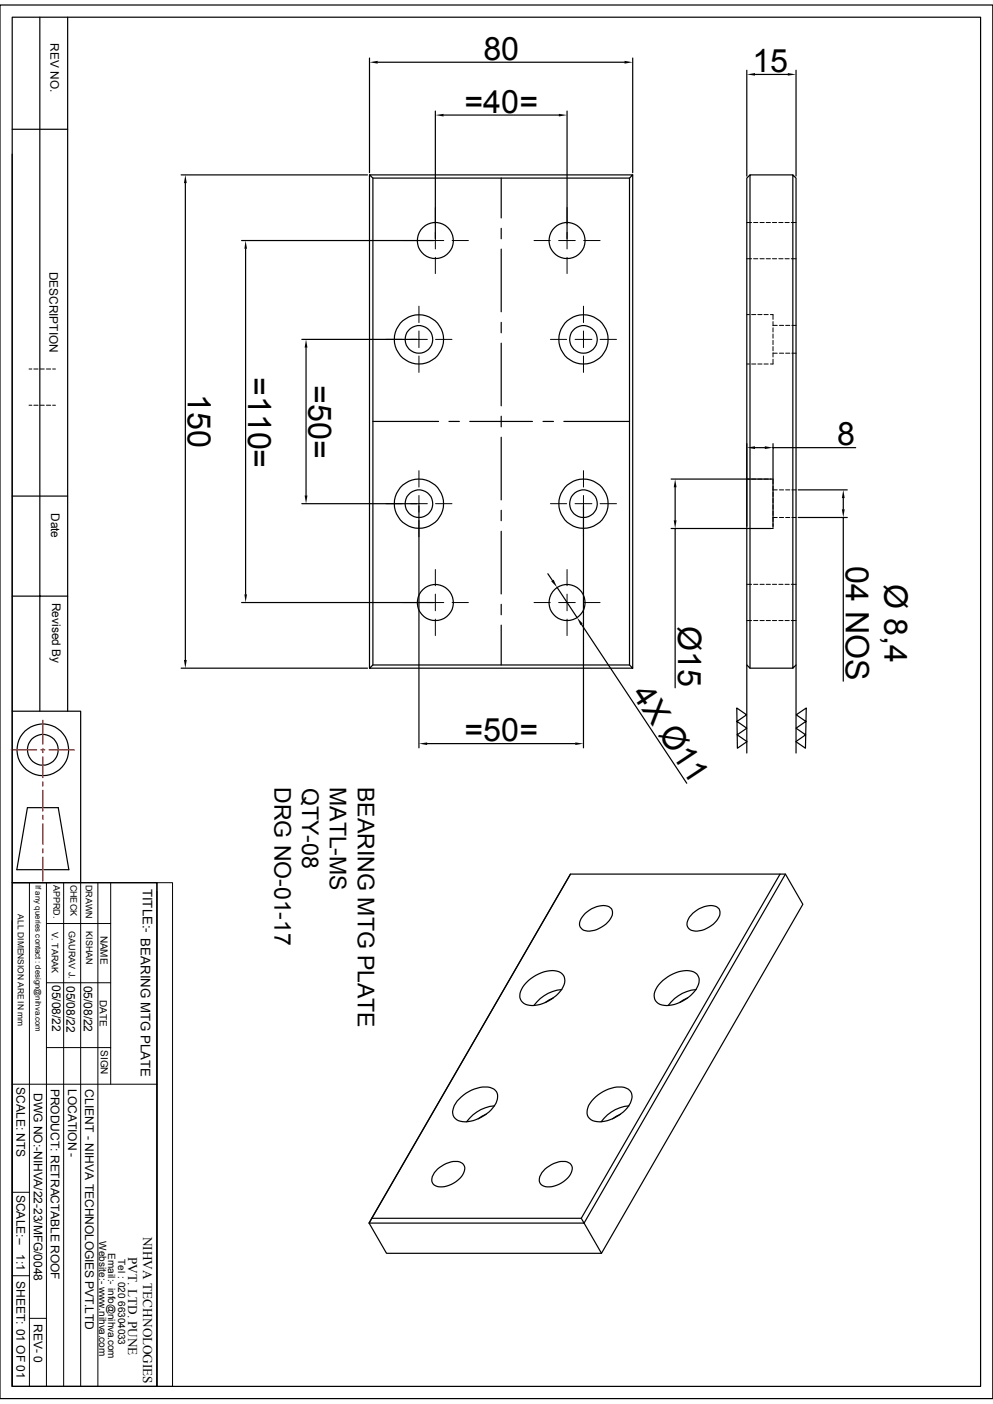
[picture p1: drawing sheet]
<svg xmlns="http://www.w3.org/2000/svg" width="210mm" height="297mm" viewBox="0 0 210 297" stroke-linecap="round" stroke-linejoin="round" font-family="sans-serif">
<g fill="none" stroke="#000" stroke-width=".25">
<path d="M0 1.1h210v294.8h-210zM2.6 3.6h204.8v289.7h-204.8zM8.4 3.6v146.9M14.3 3.6v146.9M78.1 12.3v24.2M79.9 13.2h52.2M133.8 12.3v24.2M157.9 14.9v22.4M159.7 15.7h6.9M168.4 14.9v22.4M2.6 32.6v117.9h14.5v36.2M2.6 27.3h11.7"/>
<path d="M38.3 37h39.4M39.2 38.7v100.9M78.1 37h55.7l-.7 .7h-54.2zM78.1 37v104.4M78.9 37.7v103M92.1 23.5v27M93.8 24.3h24.4M106 37.7v8.4M119.9 23.5v27M133.1 37.7v103M133.8 37v104.4M158.6 37l-.7 .7v103l.7 .7h9.1"/>
<path d="M167.7 37l.7 .7v103l-.7 .7zM167.7 37h-9.1v104.4M51.1 50.9h40.6M51.9 52.6v73.1M106 48.3v2.2M106 52.7v13.3M63.8 71.8h24.4M64.7 73.5v31.3M106 68.2v2.2M106 72.6v13.3M78.9 89.2h13.9M95 89.2h2.2"/>
<path d="M99.4 89.2h13.2M106 88.1v2.2M106 92.5v13.2M114.9 89.2h2.2M119.3 89.2h13.8M157.9 93.9v17.4M159.7 94.7h2.1M163.5 93.9v17.4M163.5 94.7h17.5M2.6 104.9h11.7M63.8 106.6h24.4M88.6 107v51.2"/>
<path d="M106 107.9v2.3M106 112.4v13.2M123.4 107v51.2M141.9 111.8h21.2M141.9 101.3h21.2M142.8 103.1v7M142.8 111.8v33.7M168.8 103.6h10.4M168.8 109.5h10.4M178.4 105.4v2.3M178.4 109.5v34.6M2.6 126.1h11.7"/>
<path d="M51.1 127.5h40.6M106 127.8v2.2M106 132.2v8.5M115.9 121.4l.9 1.4M117.8 124.2l4.2 6.4M123 132.1l22.2 33.6M2.6 150.5v36.2M38.3 141.4h39.4M78.1 141.4l.8-.7h54.2l.7 .7zM90.3 157.3h31.4M155.8 149.8l2.1 1.4-2 1.4 2 1.5-2 1.3 2.1 1.5-2 1.4zM157.9 140.7v18.6"/>
<path d="M168.4 140.7v18.6M168.4 151.2l2.1-1.4-.2 8.5-2-1.4 2.1-1.5-2-1.3 2-1.5zM5.8 170.9h6.5l2.3 13.1h-11zM2.6 186.7h30.6v106.6h-30.6zM2.6 194.8v98.5M120.6 184.9l-42.5 73.8 3.6 6.4h45.5M123.8 193.2a5.1 5.1 0 0 1 5-1.4 1.67 1.67 0 0 1 .3 2.6 5.6 5.6 0 0 1-5.6 2.4 1.57 1.57 0 0 1-.6-2.4zM146.5 193.2a5.1 5.1 0 0 1 5.1-1.4 1.67 1.67 0 0 1 .2 2.6 5.6 5.6 0 0 1-5.6 2.4 1.57 1.57 0 0 1-.6-2.4zM165 184.9h-44.4l-42 72.8M166.1 184.9l-42.6 73.8 3.7 6.4 42.6-73.8-3.7-6.4h-1.1l-42.1 72.8M111.3 207.9a7.5 7.5 0 0 1 6.5-2.5 2.11 2.11 0 0 1 1.3 3.4 7.7 7.7 0 0 1-7.5 3.8 2.11 2.11 0 0 1-1.3-3.3zM117 211.1l-1.7 1"/>
<path d="M118.8 209.3a8 8 0 0 0-5.9 3.4M139.7 207.9a7.5 7.5 0 0 1 6.5-2.5 2.11 2.11 0 0 1 1.3 3.4 7.7 7.7 0 0 1-7.5 3.8 2.11 2.11 0 0 1-1.3-3.3zM145.4 211.1l-1.7 1M147.2 209.3a8 8 0 0 0-5.9 3.4M97.5 232.1a7 7 0 0 1 6.6-1.9 2.06 2.06 0 0 1 .8 3.2 7.8 7.8 0 0 1-7.5 3.8 2.11 2.11 0 0 1-1.3-3.4l.6-.9zM102.8 235.7l-1.7 1M104.6 233.9a8 8 0 0 0-5.9 3.4M125.9 232.1a7.5 7.5 0 0 1 6.1-2.1 2.11 2.11 0 0 1 1.3 3.4 7.8 7.8 0 0 1-7.5 3.8 2.11 2.11 0 0 1-1.3-3.4zM131.2 235.7l-1.7 1M133.1 233.9a8 8 0 0 0-6 3.4M78.6 257.7h44.3l.6 1h-45.4zM92.5 247.3a5.7 5.7 0 0 1 4.7-1.5 1.62 1.62 0 0 1 .7 2.7 5.5 5.5 0 0 1-5.7 2.4 1.52 1.52 0 0 1-.5-2.4z"/>
<path d="M115.3 247.3a5.7 5.7 0 0 1 4.6-1.5 1.62 1.62 0 0 1 .7 2.7 5.5 5.5 0 0 1-5.6 2.4 1.52 1.52 0 0 1-.6-2.4z"/>
<circle cx="92.1" cy="50.9" r="3.8"/>
<circle cx="119.9" cy="50.9" r="3.8"/>
<circle cx="88.6" cy="71.8" r="2.93"/>
<circle cx="88.6" cy="71.8" r="5.2"/>
<circle cx="123.4" cy="71.8" r="2.93"/>
<circle cx="123.4" cy="71.8" r="5.2"/>
<circle cx="88.6" cy="106.5" r="2.93"/>
<circle cx="88.6" cy="106.6" r="5.2"/>
<circle cx="123.4" cy="106.5" r="2.93"/>
<circle cx="123.4" cy="106.6" r="5.2"/>
<circle cx="92.1" cy="127.5" r="3.8"/>
<circle cx="119.9" cy="127.5" r="3.8"/>
<circle cx="9.1" cy="158.6" r="5.5"/>
<circle cx="9.1" cy="158.6" r="3.3"/>
</g>
<g fill="none" stroke="#000" stroke-width=".21">
<path d="M85.1 50.9h3.5M90.3 50.9h1.8v1.8M92.1 49.1v1.8h1.8M92.1 43.9v3.5M92.1 54.4v3.5M95.6 50.9h3.5M112.9 50.9h3.5M118.2 50.9h1.7v1.8M119.9 43.9v3.5M119.9 54.4v3.5M119.9 49.1v1.8h1.8M123.4 50.9h3.5"/>
<path d="M157.9 47.1h1.1M157.9 54.7h1.1M159.4 47.1h.9M159.4 54.7h.9M160.7 47.1h.9M160.7 54.7h.9M162.1 47.1h.8M162.1 54.7h.8M163.4 47.1h.9M163.4 54.7h.9M164.7 47.1h.9M164.7 54.7h.9"/>
<path d="M166 47.1h.9M166 54.7h.9M167.3 54.7h1.1M167.3 47.1h1.1M6.1 78.1h.6M7.2 78.1h.8M8.5 78.1h.9M9.8 78.1h.9M11.1 78.1h.6M81.6 71.8h3.4M86.8 71.8h1.8v1.7M88.6 64.8v3.4"/>
<path d="M88.6 75.3v3.5M88.6 70v1.8h1.8M92.1 71.8h3.5M116.4 71.8h3.4M121.6 71.8h1.8v1.7M123.4 70v1.8h1.8M123.4 64.8v3.4M123.4 75.3v3.5M126.9 71.8h3.5M157.9 66.5h.6M157.9 77h.6M159 66.5h.9"/>
<path d="M159 77h.9M160.3 66.5h.9M160.3 77h.9M161.6 66.5h.9M161.6 77h.9M162.9 66.5h.6v1.1M163.5 74.7h.9M163.5 68.8h.9M163.5 68v.9M163.5 69.3v.9M163.5 70.7v.8M163.5 72v.9"/>
<path d="M163.5 73.3v.9M163.5 74.6v.9M163.5 76v1h-.6M164.8 74.7h.9M164.8 68.8h.9M166.2 74.7h.8M166.2 68.8h.8M167.5 74.7h.9M167.5 68.8h.9M6.1 85.7h.6M7.2 85.7h.8M8.5 85.7h.9"/>
<path d="M9.8 85.7h.9M11.1 85.7h.6M88.6 99.6v3.4M123.4 99.6v3.4M81.6 106.6h3.4M86.8 106.6h1.8v1.7M88.6 110.1v3.4M88.6 104.8v1.8h1.8M92.1 106.6h3.5M116.4 106.6h3.4M121.6 106.6h1.8v1.7M123.4 104.8v1.8h1.8"/>
<path d="M123.4 110.1v3.4M126.9 106.6h3.5M157.9 101.3h.6M157.9 111.8h.6M159 101.3h.9M159 111.8h.9M160.3 101.3h.9M160.3 111.8h.9M161.6 101.3h.9M161.6 111.8h.9M162.9 101.3h.6v1.1M163.5 103.6h.9"/>
<path d="M163.5 102.8v.9M163.5 104.1v.9M163.5 105.5v.8M163.5 106.8v.9M163.5 108.1v.9M163.5 110.8v1h-.6M164.4 109.5l-.9-.1v.9M164.8 109.5h.9M164.8 103.6h.9M166.2 109.5h.8M166.2 103.6h.8M167.5 109.5h.9"/>
<path d="M167.5 103.6h.9M85.1 127.5h3.5M90.3 127.5h1.8v1.7M92.1 125.7v1.8h1.8M92.1 120.5v3.4M92.1 131v3.5M95.6 127.5h3.5M112.9 127.5h3.5M118.2 127.5h1.7v1.7M119.9 120.5v3.4M119.9 131v3.5M119.9 125.7v1.8h1.8"/>
<path d="M123.4 127.5h3.5M157.9 123.6h1.1M157.9 131.3h1.1M159.4 123.6h.9M159.4 131.3h.9M160.7 123.6h.9M160.7 131.3h.9M162.1 123.6h.8M162.1 131.3h.8M163.4 123.6h.9M163.4 131.3h.9M164.7 123.6h.9"/>
<path d="M164.7 131.3h.9M166 123.6h.9M166 131.3h.9M167.3 131.3h1.1M167.3 123.6h1.1M2.6 186.7h30.6M6.2 186.7v106.6M9.8 195.4h13.6M9.8 186.7v106.6M13.5 186.7v106.6M17.1 186.7v106.6M20.7 186.7v106.6"/>
<path d="M23.4 186.7v42.7M33.2 186.7h3.3v106.6h-3.3zM33.2 188.6v104.7M9.8 207.9h13.6M2.6 229.4h30.6M9.8 221.6h13.6M2.6 252.2h3.6M2.6 269.9h3.6M6.2 278.9h3.6"/>
</g>
<g fill="#000">
<path d="M78.1 13.2l1.8-.3v.6zM132.1 12.9l1.7 .3-1.7 .3zM157.9 15.7l1.8-.2v.5zM166.6 15.5l1.8 .2-1.8 .3zM39.2 37l.3 1.7h-.6zM92.1 24.3l1.7-.2v.5zM118.2 24.1l1.7 .2-1.7 .3zM51.9 50.9l.3 1.7h-.5zM64.7 71.8l.3 1.7h-.6zM157.9 94.7l1.8-.3v.6zM161.8 94.4l1.7 .3-1.7 .3zM64.4 104.8h.6l-.3 1.8z"/>
<path d="M142.8 101.3l.3 1.8h-.6zM142.5 110.1h.6l-.3 1.7zM178.4 103.6l.2 1.8h-.5zM178.1 107.7h.5l-.2 1.8zM38.9 139.6h.6l-.3 1.8zM51.7 125.7h.5l-.3 1.8zM116.6 123l.5-.4 .7 1.6zM122 130.6l1.2 1.3-.4 .3zM88.6 157.3l1.7-.2v.5zM121.7 157.1l1.7 .2-1.7 .3z"/>
</g>
<path d="M2.4 158.6h5.3M8.6 158.6h.9M9.1 152.4v5M9.1 158.3v.9M10.4 158.6h5.3M9.1 160.1v4.4M9.1 165.4v.9M9.1 167.2v4.4M9.1 172.5v.9M9.1 174.2v4.4M9.1 179.5v.9M9.1 181.3v5.1" fill="none" stroke="#f00" stroke-width=".25"/>
<g font-size="6.8">
<text x="102.2" y="12.7">80</text>
<text x="159.1" y="15.2">15</text>
<text x="98.3" y="23.8">=40=</text>
<text x="39.7" y="83.4" transform="rotate(90 39.7 83.4)">150</text>
<text x="52.5" y="79.7" transform="rotate(90 52.5 79.7)">=110=</text>
<text x="65.2" y="81.5" transform="rotate(90 65.2 81.5)">=50=</text>
<text x="177.1" y="94.2">8</text>
<text x="178.9" y="119.8" transform="rotate(90 178.9 119.8)">04 NOS</text>
<text x="187.1" y="123.6" transform="rotate(90 187.1 123.6)">Ø 8,4</text>
<text x="143.4" y="132.5" transform="rotate(90 143.4 132.5)">Ø15</text>
<text x="133.5" y="146.8" transform="rotate(57 133.5 146.8)">4X Ø11</text>
<text x="98.3" y="156.8">=50=</text>
</g>
<g font-size="4.9">
<text x="58" y="166.5" transform="rotate(90 58 166.5)">DRG NO-01-17</text>
<text x="63.9" y="166.7" transform="rotate(90 63.9 166.7)">QTY-08</text>
<text x="69.8" y="166.5" transform="rotate(90 69.8 166.5)">MATL-MS</text>
<text x="75.6" y="166.5" transform="rotate(90 75.6 166.5)">BEARING MTG PLATE</text>
</g>
<g font-size="2.8">
<text x="30.2" y="188" transform="rotate(90 30.2 188)">TITLE:- BEARING MTG PLATE</text>
<text x="30.3" y="261.6" transform="rotate(90 30.3 261.6)">NIHVA TECHNOLOGIES</text>
<text x="27.1" y="265.9" transform="rotate(90 27.1 265.9)">PVT. LTD. PUNE</text>
</g>
<g font-size="2.5">
<text x="10.7" y="9.2" transform="rotate(90 10.7 9.2)">REV NO.</text>
<text x="10.5" y="57.5" transform="rotate(90 10.5 57.5)">DESCRIPTION</text>
<text x="10.8" y="108.5" transform="rotate(90 10.8 108.5)">Date</text>
<text x="11" y="127.5" transform="rotate(90 11 127.5)">Revised By</text>
<text x="11" y="208.4" transform="rotate(90 11 208.4)">05/08/22</text>
<text x="14.1" y="208.5" transform="rotate(90 14.1 208.5)">05/08/22</text>
<text x="17.7" y="208.5" transform="rotate(90 17.7 208.5)">05/08/22</text>
<text x="3.5" y="230" transform="rotate(90 3.5 230)">SCALE: NTS</text>
<text x="7.2" y="231.2" transform="rotate(90 7.2 231.2)">DWG NO:-NIHVA/22-23/MFG/0048</text>
<text x="10.8" y="230.3" transform="rotate(90 10.8 230.3)">PRODUCT: RETRACTABLE ROOF</text>
<text x="14.4" y="230.3" transform="rotate(90 14.4 230.3)">LOCATION -</text>
<text x="18" y="230.4" transform="rotate(90 18 230.4)">CLIENT - NIHVA TECHNOLOGIES PVT.LTD</text>
<text x="3.5" y="252.7" transform="rotate(90 3.5 252.7)">SCALE:--</text>
<text x="3.5" y="265.3" transform="rotate(90 3.5 265.3)">1:1</text>
<text x="3.5" y="271" transform="rotate(90 3.5 271)">SHEET: 01 OF 01</text>
<text x="7.2" y="280" transform="rotate(90 7.2 280)">REV- 0</text>
</g>
<g font-size="2.1">
<text x="21.3" y="197.9" transform="rotate(90 21.3 197.9)">NAME</text>
<text x="21.1" y="211.5" transform="rotate(90 21.1 211.5)">DATE</text>
<text x="21.3" y="222.1" transform="rotate(90 21.3 222.1)">SIGN</text>
<text x="21" y="262.6" transform="rotate(90 21 262.6)">Website:- www.nihva.com</text>
<text x="22.9" y="265" transform="rotate(90 22.9 265)">Email:- info@nihva.com</text>
<text x="25" y="266.3" transform="rotate(90 25 266.3)">Tel : 020 66304033</text>
</g>
<g font-size="1.9">
<text x="11.3" y="187.2" transform="rotate(90 11.3 187.2)">APPRD.</text>
<text x="14.9" y="187.1" transform="rotate(90 14.9 187.1)">CHECK</text>
<text x="18.1" y="187.2" transform="rotate(90 18.1 187.2)">DRAWN</text>
<text x="11" y="197.1" transform="rotate(90 11 197.1)">V. TARAK</text>
<text x="14.6" y="197" transform="rotate(90 14.6 197)">GAURAV J.</text>
<text x="18.2" y="197" transform="rotate(90 18.2 197)">KISHAN</text>
</g>
<text font-size="1.8" x="3.8" y="193.4" transform="rotate(90 3.8 193.4)">ALL DIMENSION ARE IN mm</text>
<text font-size="1.7" x="7.5" y="187.2" transform="rotate(90 7.5 187.2)">If any queries contact : design@nihva.com</text>
</svg>
